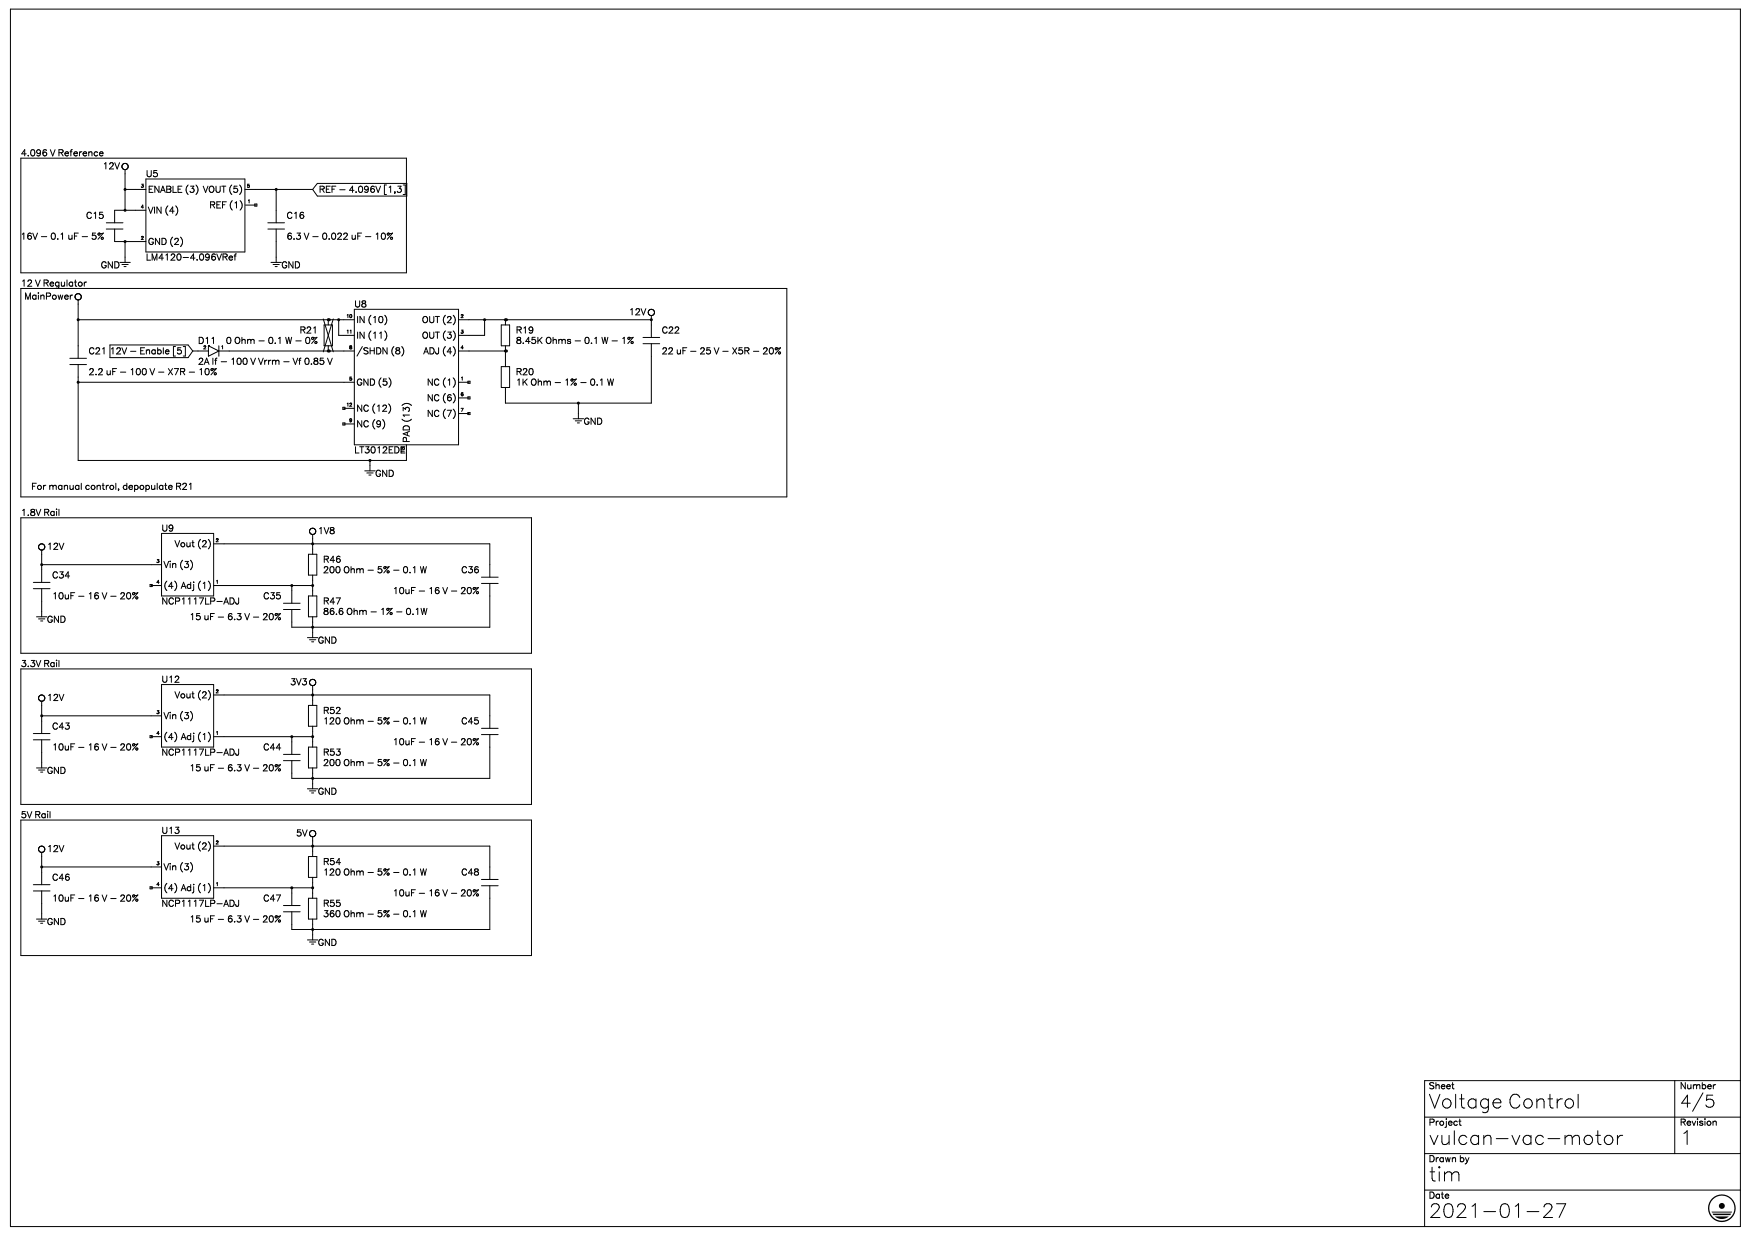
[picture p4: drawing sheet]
<svg xmlns="http://www.w3.org/2000/svg" width="420mm" height="297mm" viewBox="0 0 420 297" stroke-linecap="round" stroke-linejoin="round" font-family="sans-serif">
<g fill="none" stroke="#000" stroke-width=".24">
<path d="M2.5 2.2h415v292h-415zM5 37.9h92.5v27.5h-92.5zM29.4 39.5a.75 .75 0 0 1 1.3 .1 .75 .75 0 0 1-.7 1.1M5.5 56.1l-.1 .1M25.5 53.4h4M25.5 54.9h4M27.5 54.9v3h7.5M29.4 40.4l.6 .3M30 45.4h5M30 40.7v9.7M30 57.9v5M35 50.4h-7.5v3"/>
<path d="M35 42.9h23.7v17.5h-23.7zM58.7 45.4h16.3M58.9 49.2h2.5M61.1 48.9h.5v.5h-.5zM64.3 53.4h4M64.3 54.9h4M66.2 45.4v8M66.2 54.9v8M76.1 44h21.5v3h-21.5l-1.1-1.6zM93.3 56.3v-.4l.3 .1 .6-.1-1.3 1.5M96.7 44.4h.5v2.3h-.5M5 69.2h183.7v50h-183.7z"/>
<path d="M18.1 70.8a.75 .75 0 0 1 1.3 0 .75 .75 0 0 1-.6 1.1M18.1 71.6l.7 .3M18.8 71.9v14M18.8 76.7h66.2M28.7 62.9h2.6M29.2 63.4h1.5M29.8 63.9h.4M56.1 61.4h.5M56.7 60.9l-.3 .1M65 62.9h2.5M65.5 63.4h1.5M66 63.9h.5"/>
<path d="M77.6 76.5l2.4 7.9M77.8 77.9h2v5h-2zM78.7 76.7v1.2M80 76.5l-2.4 7.9M81.3 76.7v3.7h3.7M85 74.2h25v32.5h-25zM110 76.7h46.2M116.3 76.7v3.7h-6.3M120.2 77.9h2v5h-2zM121.3 76.7v1.2M155.7 74.5a.75 .75 0 0 1 1.2 .1 .75 .75 0 0 1-.7 1.1M155.7 75.4l.5 .3"/>
<path d="M156.2 75.7v5.2M16.7 85.9h4.1M16.7 87.4h4.1M18.8 87.4v23h78.7v-1.2M18.8 91.7h66.2M26.4 82.7h18.7l1.1 1.5-1.1 1.6h-18.7zM27.1 83.4l-.3 .3M46.2 84.2h3.8M50 82.9l2.5 1.3-2.5 1.2zM50.7 88.9l.4-.2-.1-.3 .3 .1 .6-.1-1.3 1.5M52.5 82.9v2.5M52.5 84.2h32.5"/>
<path d="M78.7 82.9v1.3M79.7 85.9l-.6 1.5M82.3 97.7h.5v.5h-.5zM82.5 97.9h2.5M110 84.2h11.3M110 91.7h2.5M110 99.2h2.5M110 95.4h2.5M112.3 91.4h.4v.5h-.4zM112.3 95.2h.4v.5h-.4zM112.3 98.9h.4v.5h-.4zM120.2 87.9h2v5h-2z"/>
<path d="M121.3 82.9v5M138.7 96.7v3.7M147.2 90.9l-.4 1.5M151.5 82h.4l-.1 .3-.3 .1M151.5 81l.4-.1-1.3 1.5M154.2 82.4h4.1M154.2 80.9h4.1M156.2 82.4v14.3h-34.9v-3.8M186.4 83.8l-.1-.4 .4 .1 .5-.1-1.2 1.5M82.3 101.4h.5v.5h-.5zM82.5 101.7h2.5M87.5 112.9h2.5"/>
<path d="M88 113.4h1.5M88.5 113.9h.5M88.8 110.4v2.5M137.5 100.4h2.5M138 100.9h1.5M138.5 101.4h.5M5 124.2h122.5v32.5h-122.5zM8 139.7h4M10 131.9v7.8M10 135.4h28.8M10.4 130.5a.75 .75 0 0 0-1.1 .5 .75 .75 0 0 0 .7 .9M10.4 131.8l-.4 .1"/>
<path d="M38.8 127.9h12.5v15h-12.5zM51.3 130.4h66.2v8M74 132.9h2v5h-2zM75 128.2v4.7M75 137.9v5M75.6 127a.75 .75 0 0 0-1.3 .1 .75 .75 0 0 0 .7 1.1M75.6 127.9l-.6 .3M102.3 135.9l-.4 1.5M115.5 138.4h4M115.5 139.9h4M117.5 139.9v10.5h-47.5v-4.2M8 141.2h4"/>
<path d="M8.7 147.9h2.6M9.2 148.4h1.5M9.8 148.9h.4M10 141.2v6.7M32.5 142.3l.6-.1-1.3 1.5M36 140.2h.5v.5h-.5zM36.3 140.4h2.5M46 147.4h-.1M51.3 140.4h23.7M68 144.7h4M68 146.2h4M70 140.4v4.3"/>
<path d="M73.7 152.9h2.6M74 142.9h2v5h-2zM74.2 153.4h1.5M74.8 153.9h.4M75 147.9v5M94.8 141.1l-.2 .1M101.7 145.9l.4 1.5 .3-1.5M5 160.4h122.5v32.5h-122.5zM8 175.9h4M8 177.4h4M10 168.2v7.7M10 177.4v6.8"/>
<path d="M10 171.7h28.8M10.4 166.8a.75 .75 0 0 0-1.1 .5 .75 .75 0 0 0 .7 .9M10.4 168.1l-.4 .1M32.5 178.5l.6-.1-1.3 1.5M36 176.4h.5v.5h-.5zM36.3 176.7h2.5M38.8 164.2h12.5v15h-12.5zM51.3 166.7h66.2v8M51.3 176.7h23.7M70 176.7v4.2M74 169.2h2v5h-2zM74 179.2h2v5h-2z"/>
<path d="M75 164.4v4.8M75 174.2v5M94.8 177.4h-.2M102.3 172.2l-.4 1.5M115.5 174.7h4M115.5 176.2h4M117.5 176.2v10.5h-47.5v-4.3M5 196.7h122.5v32.5h-122.5zM8.7 184.2h2.6M9.2 184.7h1.5M9.8 185.2h.4M46 183.6l-.1 .1"/>
<path d="M68 180.9h4M68 182.4h4M73.7 189.2h2.6M74.2 189.7h1.5M74.3 199.7a.75 .75 0 0 1 1.1-.4 .75 .75 0 0 1 .1 1.2M74.8 190.2h.4M75 184.2v5M102.3 182.2l-.4 1.5M8 212.2h4M8 213.7h4M10 204.4v7.8M10 213.7v6.7"/>
<path d="M10 207.9h28.8M10.4 203a.75 .75 0 0 0-1.1 .5 .75 .75 0 0 0 .7 .9M10.4 204.3l-.4 .1M32.5 214.8l.6-.1-1.3 1.5M36 212.7h.5v.5h-.5zM36.3 212.9h2.5M38.8 200.4h12.5v15h-12.5zM46 219.9h-.1M51.3 202.9h66.2v8M51.3 212.9h23.7M68 217.2h4M68 218.7h4"/>
<path d="M70 212.9v4.3M74 205.4h2v5h-2zM74 215.4h2v5h-2zM74.3 200.2l.3 .4 .4 .1M75 200.7v4.7M75 210.4v5M75.5 200.5l-.5 .2M75.5 200.5h.1M94.8 213.6l-.2 .1M102.3 208.4l-.4 1.5M102.3 218.4l-.4 1.5M115.5 210.9h4"/>
<path d="M115.5 212.4h4M117.5 212.4v10.5h-47.5v-4.2M8.7 220.4h2.6M9.2 220.9h1.5M9.8 221.4h.4M73.7 225.4h2.6M74.2 225.9h1.5M74.8 226.4h.4M75 220.4v5M401.8 259.2v17.5M417.5 259.2h-75.8v35M341.7 276.7h75.8"/>
<path d="M341.7 267.9h75.8M384.9 273.3a1.07 1.07 0 0 1 1.3-.9 1.07 1.07 0 0 1 .7 1.5 1.07 1.07 0 0 1-1.6 .5l-.4-.8M388 272.3v2.2M389.3 272.3a1.06 1.06 0 0 0-1.3 1M409.5 262.7h1.4M410.7 263.8a1.02 1.02 0 0 1 0 1.6M341.7 285.4h75.8M371 288.7h.7a.81 .81 0 0 1 .4 1.3l-1.8 2h2.2M373.4 288.7h2.2l-1.6 3.3"/>
<circle cx="93.9" cy="57.2" r=".26"/>
<circle cx="51.6" cy="89.7" r=".26"/>
<circle cx="187" cy="84.7" r=".26"/>
<circle cx="32.8" cy="143.4" r=".26"/>
<circle cx="32.8" cy="179.6" r=".26"/>
<circle cx="75" cy="163.7" r=".75"/>
<circle cx="32.8" cy="215.9" r=".26"/>
</g>
<g fill="#000">
<path d="M410.7 287.4a3.3 3.3 0 0 1 2.4-.9v.3a3 3 0 0 0-2.8 4.3 3 3 0 0 0 5.1 .5 3 3 0 0 0-1.7-4.8h-.6v-.3a3.3 3.3 0 0 1 3.2 4.2 3.3 3.3 0 0 1-4.9 2 3.3 3.3 0 0 1-.7-5.3zM411.4 291.8h3.3a2.59 2.59 0 0 1-3.3 0zM410.8 291.1h4.5l-.3 .3h-3.9zM410.6 290.6h4.9l-.1 .2h-4.7z"/>
<circle cx="78.7" cy="76.7" r=".38"/>
<circle cx="121.3" cy="76.7" r=".38"/>
<circle cx="78.7" cy="84.2" r=".38"/>
<circle cx="121.3" cy="84.2" r=".38"/>
<circle cx="413.1" cy="289.2" r=".71"/>
</g>
<g fill="none" stroke="#000" stroke-width=".75">
<path d="M30 45.4h.1M30 50.4h.1M30 57.9h.1M66.2 45.4h.1M18.8 76.7h.1M81.3 76.7h.1M116.3 76.7h.1M156.2 76.7h.1M18.8 91.7h.1M138.7 96.7h.1M88.8 110.4h.1M10 135.4h.1"/>
<path d="M75 130.4h.1M70 140.4h.1M75 140.4h.1M75 150.4h.1M10 171.7h.1M70 176.7h.1M75 166.7h.1M75 176.7h.1M75 186.7h.1M10 207.9h.1M70 212.9h.1M75 202.9h.1"/>
<path d="M75 212.9h.1M75 222.9h.1"/>
</g>
<g font-size="5.3">
<text x="342.5" y="265.9">Voltage Control</text>
<text x="342.5" y="274.7">vulcan-vac-motor</text>
<text x="402.9" y="274.7">1</text>
<text x="342.5" y="283.5">tim</text>
<text x="342.5" y="292.3">2021-01-27</text>
</g>
<text font-size="4.6" x="402.9" y="265.7">4/5</text>
<g font-size="2.4">
<text x="4.9" y="37.4">4.096 V Reference</text>
<text x="24.3" y="40.6">12V</text>
<text x="34.9" y="42.7">U5</text>
<text x="35.3" y="46.3">ENABLE (3)VOUT (5)</text>
<text x="76.2" y="46.3">REF - 4.096V [1,3]</text>
<text x="20.5" y="52.6">C15</text>
<text x="35.3" y="51.2">VIN (4)</text>
<text x="49.7" y="50.1">REF (1)</text>
<text x="68.4" y="52.6">C16</text>
<text x="6" y="57.5">16V - 0.1 uF - 5%</text>
<text x="35.3" y="59">GND (2)</text>
<text x="68.4" y="57.5">6.3 V - 0.022 uF - 10%</text>
<text x="23.3" y="64.6">GND</text>
<text x="34.9" y="62.5">LM4120-4.096VRef</text>
<text x="67.4" y="64.6">GND</text>
<text x="4.9" y="68.8">12 V Regulator</text>
<text x="5.3" y="72">MainPower</text>
<text x="84.7" y="73.8">U8</text>
<text x="85.4" y="77.7">IN (10)</text>
<text x="100.5" y="77.7">OUT (2)</text>
<text x="150.6" y="75.9">12V</text>
<text x="47.3" y="82.6">D11</text>
<text x="55" y="82.6">0 Ohm - 0.1 W - 0%</text>
<text x="71.6" y="80.1">R21</text>
<text x="85.4" y="81.5">IN (11)</text>
<text x="100.5" y="81.5">OUT (3)</text>
<text x="123.5" y="82.6">8.45K Ohms - 0.1 W - 1%</text>
<text x="123.5" y="80.1">R19</text>
<text x="158.7" y="80.1">C22</text>
<text x="21.2" y="85.1">C21</text>
<text x="27.5" y="85.1">12V - Enable [5]</text>
<text x="47.3" y="87.5">2A If - 100 V Vrrm - Vf 0.85 V</text>
<text x="85.4" y="85.1">/SHDN (8)</text>
<text x="101.2" y="85.1">ADJ (4)</text>
<text x="158.7" y="85.1">22 uF - 25 V - X5R - 20%</text>
<text x="21.2" y="90">2.2 uF - 100 V - X7R - 10%</text>
<text x="85.4" y="92.5">GND (5)</text>
<text x="102.3" y="92.5">NC (1)</text>
<text x="123.5" y="92.5">1K Ohm - 1% - 0.1 W</text>
<text x="123.5" y="90">R20</text>
<text x="85.4" y="98.8">NC (12)</text>
<text x="102.3" y="100.2">NC (7)</text>
<text x="102.3" y="96.4">NC (6)</text>
<text x="139.7" y="102">GND</text>
<text x="85.4" y="102.7">NC (9)</text>
<text x="98.1" y="106.2" transform="rotate(-90 98.1 106.2)">PAD (13)</text>
<text x="84.7" y="108.7">LT3012EDE</text>
<text x="7.4" y="117.5">For manual control, depopulate R21</text>
<text x="90" y="114.3">GND</text>
<text x="4.9" y="123.9">1.8V Rail</text>
<text x="10.9" y="132">12V</text>
<text x="38.5" y="127.8">U9</text>
<text x="42" y="131.3">Vout (2)</text>
<text x="76.2" y="128.1">1V8</text>
<text x="39.2" y="136.2">Vin (3)</text>
<text x="77.3" y="137.6">200 Ohm - 5% - 0.1 W</text>
<text x="77.3" y="135.2">R46</text>
<text x="110.4" y="137.6">C36</text>
<text x="12.3" y="144">10uF - 16 V - 20%</text>
<text x="12.3" y="138.7">C34</text>
<text x="39.2" y="141.5">(4) Adj (1)</text>
<text x="62.8" y="144">C35</text>
<text x="95.2" y="142.6">10uF - 16 V - 20%</text>
<text x="10.9" y="149.6">GND</text>
<text x="38.5" y="145">NCP1117LP-ADJ</text>
<text x="46.6" y="148.9">15 uF - 6.3 V - 20%</text>
<text x="77.3" y="147.5">86.6 Ohm - 1% - 0.1W</text>
<text x="77.3" y="145">R47</text>
<text x="76.2" y="154.6">GND</text>
<text x="4.9" y="160.2">3.3V Rail</text>
<text x="38.5" y="163.7">U12</text>
<text x="42" y="167.6">Vout (2)</text>
<text x="69.1" y="164.4">3V3</text>
<text x="10.9" y="168.3">12V</text>
<text x="39.2" y="172.6">Vin (3)</text>
<text x="77.3" y="174">120 Ohm - 5% - 0.1 W</text>
<text x="77.3" y="171.5">R52</text>
<text x="110.4" y="174">C45</text>
<text x="12.3" y="180">10uF - 16 V - 20%</text>
<text x="12.3" y="175">C43</text>
<text x="39.2" y="177.5">(4) Adj (1)</text>
<text x="62.8" y="180">C44</text>
<text x="95.2" y="178.9">10uF - 16 V - 20%</text>
<text x="10.9" y="185.6">GND</text>
<text x="38.5" y="181.4">NCP1117LP-ADJ</text>
<text x="46.6" y="185.3">15 uF - 6.3 V - 20%</text>
<text x="77.3" y="183.8">200 Ohm - 5% - 0.1 W</text>
<text x="77.3" y="181.4">R53</text>
<text x="76.2" y="190.9">GND</text>
<text x="4.9" y="196.2">5V Rail</text>
<text x="38.5" y="200.1">U13</text>
<text x="42" y="204">Vout (2)</text>
<text x="70.6" y="200.8">5V</text>
<text x="10.9" y="204.7">12V</text>
<text x="39.2" y="208.9">Vin (3)</text>
<text x="77.3" y="209.9">120 Ohm - 5% - 0.1 W</text>
<text x="77.3" y="207.5">R54</text>
<text x="110.4" y="209.9">C48</text>
<text x="12.3" y="211.4">C46</text>
<text x="39.2" y="213.8">(4) Adj (1)</text>
<text x="95.2" y="215.2">10uF - 16 V - 20%</text>
<text x="10.9" y="221.9">GND</text>
<text x="12.3" y="216.3">10uF - 16 V - 20%</text>
<text x="38.5" y="217.7">NCP1117LP-ADJ</text>
<text x="46.6" y="221.2">15 uF - 6.3 V - 20%</text>
<text x="62.8" y="216.3">C47</text>
<text x="77.3" y="220.2">360 Ohm - 5% - 0.1 W</text>
<text x="77.3" y="217.7">R55</text>
<text x="76.2" y="226.9">GND</text>
<text x="342.5" y="261.5">Sheet</text>
<text x="402.9" y="261.5">Number</text>
<text x="342.5" y="270.3">Project</text>
<text x="402.9" y="270.3">Revision</text>
<text x="342.5" y="278.7">Drawn by</text>
<text x="342.5" y="287.6">Date</text>
</g>
<g font-size="1.2">
<text x="33.5" y="45.2">3</text>
<text x="58.9" y="45.2">5</text>
<text x="33.5" y="50.1">4</text>
<text x="59.3" y="48.7">1</text>
<text x="33.5" y="57.5">2</text>
<text x="82.9" y="76.2">10</text>
<text x="110.4" y="76.2">2</text>
<text x="48.7" y="84">2</text>
<text x="52.9" y="84">1</text>
<text x="82.9" y="80.1">11</text>
<text x="83.6" y="84">8</text>
<text x="110.4" y="84">4</text>
<text x="110.4" y="80.1">3</text>
<text x="83.6" y="91.4">5</text>
<text x="110.4" y="91.4">1</text>
<text x="110.4" y="95.3">6</text>
<text x="82.9" y="97.7">12</text>
<text x="83.6" y="101.3">9</text>
<text x="110.4" y="98.8">7</text>
<text x="96.7" y="108.7" transform="rotate(-90 96.7 108.7)">13</text>
<text x="51.5" y="130.2">2</text>
<text x="37.4" y="135.1">3</text>
<text x="37.4" y="140.1">4</text>
<text x="51.5" y="140.1">1</text>
<text x="51.5" y="166.5">2</text>
<text x="37.4" y="171.5">3</text>
<text x="37.4" y="176.4">4</text>
<text x="51.5" y="176.4">1</text>
<text x="51.5" y="202.5">2</text>
<text x="37.4" y="207.5">3</text>
<text x="37.4" y="212.7">4</text>
<text x="51.5" y="212.7">1</text>
</g>
</svg>
